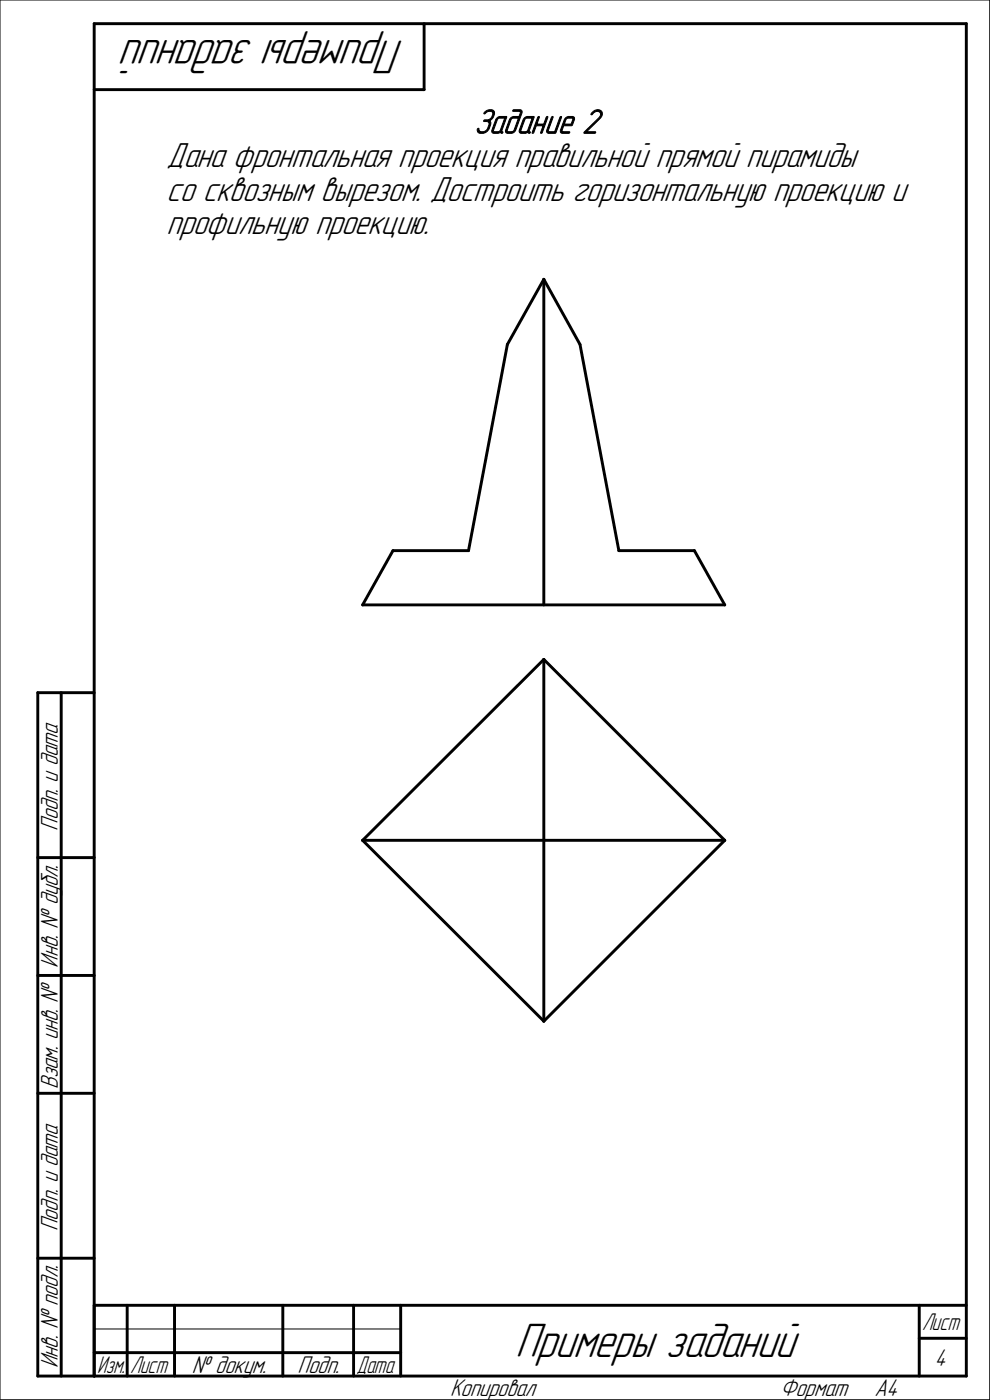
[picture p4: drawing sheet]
<svg xmlns="http://www.w3.org/2000/svg" width="210mm" height="297mm" viewBox="0 0 210 297" stroke-linecap="round" stroke-linejoin="round" font-family="sans-serif">
<g fill="none" stroke="#000" stroke-width=".62">
<path d="M20 5v287zM20 5h185zM20 19h70zM90 5v14zM205 5v287zM115.4 59.3l-7.8 13.8zM115.4 59.3v69.1zM115.4 59.3l7.6 13.8zM107.6 73.1l-8.2 43.7zM123 73.1l8.3 43.7zM83.4 116.8h16zM83.4 116.8l-6.5 11.6z"/>
<path d="M131.3 116.8h16zM147.3 116.8l6.5 11.6zM76.9 128.4h76.9zM115.4 139.9l38.4 38.4zM115.4 139.9v76.8zM8 147v145zM8 147h12zM13 147v145zM76.9 178.3l38.5-38.4zM76.9 178.3l38.5 38.4zM76.9 178.3h76.9zM8 182h12z"/>
<path d="M8 207h12zM115.4 216.7l38.4-38.4zM8 232h12zM8 267h12zM20 277h185zM20 277v15zM27 277v15zM37 277v15zM60 277v15zM75 277v15zM85 277v15zM195 277v15z"/>
<path d="M8 292h12zM20 292h185zM20 287h7zM27 287h10zM37 287h23zM60 287h15zM75 287h10zM195 284h10z"/>
</g>
<g fill="#fff" stroke="#fff" stroke-width=".21">
<path d="M100.6 22.8h27.9zM100.6 22.9h27.9zM100.6 22.9h27.9zM100.6 23h27.9zM100.6 23h27.9zM100.6 23.1h27.9zM100.6 23.1h27.9zM100.6 23.2h27.9zM100.6 23.3h27.9zM100.6 23.3h27.9zM100.6 23.4h27.9zM100.6 23.4h27.9zM100.6 23.5h27.9zM100.6 23.5h27.9zM100.6 23.6h27.9zM100.6 23.7h27.9zM100.6 23.7h27.9zM100.6 23.8h27.9zM100.6 23.8h27.9zM100.6 23.9h27.9zM100.6 23.9h27.9zM100.6 24h27.9zM100.6 24h27.9zM100.6 24.1h27.9zM100.6 24.2h27.9zM100.6 24.2h27.9zM100.6 24.3h27.9zM100.6 24.3h27.9zM100.6 24.4h27.9zM100.6 24.4h27.9zM100.6 24.5h27.9zM100.6 24.6h27.9zM100.6 24.6h27.9zM100.6 24.7h27.9zM100.6 24.7h27.9zM100.6 24.8h27.9zM100.6 24.8h27.9zM100.6 24.9h27.9zM100.6 24.9h27.9zM100.6 25h27.9zM100.6 25.1h27.9zM100.6 25.1h27.9zM100.6 25.2h27.9zM100.6 25.2h27.9zM100.6 25.3h27.9zM100.6 25.3h27.9zM100.6 25.4h27.9zM100.6 25.5h27.9zM100.6 25.5h27.9zM100.6 25.6h27.9zM100.6 25.6h27.9zM100.6 25.7h27.9zM100.6 25.7h27.9zM100.6 25.8h27.9zM100.6 25.9h27.9zM100.6 25.9h27.9zM100.6 26h27.9zM100.6 26h27.9zM100.6 26.1h27.9zM100.6 26.1h27.9zM100.6 26.2h27.9zM100.6 26.2h27.9zM100.6 26.3h27.9zM100.6 26.4h27.9zM100.6 26.4h27.9zM100.6 26.5h27.9zM100.6 26.5h27.9zM100.6 26.6h27.9zM100.6 26.6h27.9zM100.6 26.7h27.9zM100.6 26.8h27.9zM100.6 26.8h27.9zM100.6 26.9h27.9zM100.6 26.9h27.9zM100.6 27h27.9zM100.6 27h27.9zM100.6 27.1h27.9zM100.6 27.1h27.9zM100.6 27.2h27.9zM100.6 27.3h27.9zM100.6 27.3h27.9zM100.6 27.4h27.9zM100.6 27.4h27.9zM100.6 27.5h27.9zM100.6 27.5h27.9zM100.6 27.6h27.9zM100.6 27.7h27.9zM100.6 27.7h27.9zM100.6 27.8h27.9zM100.6 27.8h27.9zM100.6 27.9h27.9zM100.6 27.9h27.9zM100.6 28h27.9zM100.6 28.1h27.9zM100.6 28.1h27.9zM100.6 28.2h27.9zM100.6 28.2h27.9zM100.6 28.3h27.9zM100.6 28.3h27.9zM100.6 28.4h27.9zM100.6 28.4h27.9zM100.6 28.5h27.9zM100.6 28.6h27.9zM100.6 28.6h27.9zM100.6 28.7h27.9zM100.6 28.7h27.9zM100.6 28.8h27.9zM100.6 28.8h27.9zM100.6 28.9h27.9zM100.6 29h27.9zM100.6 29h27.9zM100.6 29.1h27.9zM100.6 29.1h27.9zM100.6 29.2h27.9zM100.6 29.2h27.9zM100.6 29.3h27.9zM100.6 29.4h27.9zM100.6 29.4h27.9zM100.6 29.5h27.9zM100.6 29.5h27.9zM100.6 29.6h27.9zM100.6 29.6h27.9zM100.6 29.7h27.9zM100.6 29.7h27.9z"/>
<path d="M35.3 29.8h149.9zM35.3 29.9h149.9zM35.3 29.9h149.9zM35.3 30h149.9zM35.3 30h149.9zM35.3 30.1h149.9zM35.3 30.1h149.9zM35.3 30.2h149.9zM35.3 30.3h149.9zM35.3 30.3h149.9zM35.3 30.4h149.9zM35.3 30.4h149.9zM35.3 30.5h149.9zM35.3 30.5h149.9zM35.3 30.6h149.9zM35.3 30.6h149.9zM35.3 30.7h149.9zM35.3 30.8h149.9zM35.3 30.8h149.9zM35.3 30.9h149.9zM35.3 30.9h149.9zM35.3 31h149.9zM35.3 31h149.9zM35.3 31.1h149.9zM35.3 31.2h149.9zM35.3 31.2h149.9zM35.3 31.3h149.9zM35.3 31.3h149.9zM35.3 31.4h149.9zM35.3 31.4h149.9zM35.3 31.5h149.9zM35.3 31.6h149.9zM35.3 31.6h149.9zM35.3 31.7h149.9zM35.3 31.7h149.9zM35.3 31.8h149.9zM35.3 31.8h149.9zM35.3 31.9h149.9zM35.3 31.9h149.9zM35.3 32h149.9zM35.3 32.1h149.9zM35.3 32.1h149.9zM35.3 32.2h149.9zM35.3 32.2h149.9zM35.3 32.3h149.9zM35.3 32.3h149.9zM35.3 32.4h149.9zM35.3 32.5h149.9zM35.3 32.5h149.9zM35.3 32.6h149.9zM35.3 32.6h149.9zM35.3 32.7h149.9zM35.3 32.7h149.9zM35.3 32.8h149.9zM35.3 32.9h149.9zM35.3 32.9h149.9zM35.3 33h149.9zM35.3 33h149.9zM35.3 33.1h149.9zM35.3 33.1h149.9zM35.3 33.2h149.9zM35.3 33.2h149.9zM35.3 33.3h149.9zM35.3 33.4h149.9zM35.3 33.4h149.9zM35.3 33.5h149.9zM35.3 33.5h149.9zM35.3 33.6h149.9zM35.3 33.6h149.9zM35.3 33.7h149.9zM35.3 33.8h149.9zM35.3 33.8h149.9zM35.3 33.9h149.9zM35.3 33.9h149.9zM35.3 34h149.9zM35.3 34h149.9zM35.3 34.1h149.9zM35.3 34.1h149.9zM35.3 34.2h149.9zM35.3 34.3h149.9zM35.3 34.3h149.9zM35.3 34.4h149.9zM35.3 34.4h149.9zM35.3 34.5h149.9zM35.3 34.5h149.9zM35.3 34.6h149.9zM35.3 34.7h149.9zM35.3 34.7h149.9zM35.3 34.8h149.9zM35.3 34.8h149.9zM35.3 34.9h149.9zM35.3 34.9h149.9zM35.3 35h149.9zM35.3 35.1h149.9zM35.3 35.1h149.9zM35.3 35.2h149.9zM35.3 35.2h149.9zM35.3 35.3h149.9zM35.3 35.3h149.9zM35.3 35.4h149.9zM35.3 35.4h149.9zM35.3 35.5h149.9zM35.3 35.6h149.9zM35.3 35.6h149.9zM35.3 35.7h149.9zM35.3 35.7h149.9zM35.3 35.8h149.9zM35.3 35.8h149.9zM35.3 35.9h149.9zM35.3 36h149.9zM35.3 36h149.9zM35.3 36.1h149.9zM35.3 36.1h149.9zM35.3 36.2h149.9zM35.3 36.2h149.9zM35.3 36.3h149.9zM35.3 36.4h149.9zM35.3 36.4h149.9zM35.3 36.5h149.9zM35.3 36.5h149.9zM35.3 36.6h149.9zM35.3 36.6h149.9zM35.3 36.7h149.9zM35.3 36.7h149.9zM35.3 36.8h149.9zM35.3 36.9h149.9zM35.3 36.9h149.9z"/>
<path d="M35.3 37h158.4zM35.3 37h158.4zM35.3 37.1h158.4zM35.3 37.1h158.4zM35.3 37.2h158.4zM35.3 37.3h158.4zM35.3 37.3h158.4zM35.3 37.4h158.4zM35.3 37.4h158.4zM35.3 37.5h158.4zM35.3 37.5h158.4zM35.3 37.6h158.4zM35.3 37.6h158.4zM35.3 37.7h158.4zM35.3 37.8h158.4zM35.3 37.8h158.4zM35.3 37.9h158.4zM35.3 37.9h158.4zM35.3 38h158.4zM35.3 38h158.4zM35.3 38.1h158.4zM35.3 38.2h158.4zM35.3 38.2h158.4zM35.3 38.3h158.4zM35.3 38.3h158.4zM35.3 38.4h158.4zM35.3 38.4h158.4zM35.3 38.5h158.4zM35.3 38.6h158.4zM35.3 38.6h158.4zM35.3 38.7h158.4zM35.3 38.7h158.4zM35.3 38.8h158.4zM35.3 38.8h158.4zM35.3 38.9h158.4zM35.3 38.9h158.4zM35.3 39h158.4zM35.3 39.1h158.4zM35.3 39.1h158.4zM35.3 39.2h158.4zM35.3 39.2h158.4zM35.3 39.3h158.4zM35.3 39.3h158.4zM35.3 39.4h158.4zM35.3 39.5h158.4zM35.3 39.5h158.4zM35.3 39.6h158.4zM35.3 39.6h158.4zM35.3 39.7h158.4zM35.3 39.7h158.4zM35.3 39.8h158.4zM35.3 39.8h158.4zM35.3 39.9h158.4zM35.3 40h158.4zM35.3 40h158.4zM35.3 40.1h158.4zM35.3 40.1h158.4zM35.3 40.2h158.4zM35.3 40.2h158.4zM35.3 40.3h158.4zM35.3 40.4h158.4zM35.3 40.4h158.4zM35.3 40.5h158.4zM35.3 40.5h158.4zM35.3 40.6h158.4zM35.3 40.6h158.4zM35.3 40.7h158.4zM35.3 40.8h158.4zM35.3 40.8h158.4zM35.3 40.9h158.4zM35.3 40.9h158.4zM35.3 41h158.4zM35.3 41h158.4zM35.3 41.1h158.4zM35.3 41.1h158.4zM35.3 41.2h158.4zM35.3 41.3h158.4zM35.3 41.3h158.4zM35.3 41.4h158.4zM35.3 41.4h158.4zM35.3 41.5h158.4zM35.3 41.5h158.4zM35.3 41.6h158.4zM35.3 41.7h158.4zM35.3 41.7h158.4zM35.3 41.8h158.4zM35.3 41.8h158.4zM35.3 41.9h158.4zM35.3 41.9h158.4zM35.3 42h158.4zM35.3 42.1h158.4zM35.3 42.1h158.4zM35.3 42.2h158.4zM35.3 42.2h158.4zM35.3 42.3h158.4zM35.3 42.3h158.4zM35.3 42.4h158.4zM35.3 42.4h158.4zM35.3 42.5h158.4zM35.3 42.6h158.4zM35.3 42.6h158.4zM35.3 42.7h158.4zM35.3 42.7h158.4zM35.3 42.8h158.4zM35.3 42.8h158.4zM35.3 42.9h158.4zM35.3 43h158.4zM35.3 43h158.4zM35.3 43.1h158.4zM35.3 43.1h158.4zM35.3 43.2h158.4zM35.3 43.2h158.4zM35.3 43.3h158.4zM35.3 43.3h158.4zM35.3 43.4h158.4zM35.3 43.5h158.4zM35.3 43.5h158.4zM35.3 43.6h158.4zM35.3 43.6h158.4zM35.3 43.7h158.4zM35.3 43.7h158.4zM35.3 43.8h158.4zM35.3 43.9h158.4zM35.3 43.9h158.4zM35.3 44h158.4zM35.3 44h158.4z"/>
<path d="M35.3 44.1h55.5zM35.3 44.1h55.5zM35.3 44.2h55.5zM35.3 44.3h55.5zM35.3 44.3h55.5zM35.3 44.4h55.5zM35.3 44.4h55.5zM35.3 44.5h55.5zM35.3 44.5h55.5zM35.3 44.6h55.5zM35.3 44.6h55.5zM35.3 44.7h55.5zM35.3 44.8h55.5zM35.3 44.8h55.5zM35.3 44.9h55.5zM35.3 44.9h55.5zM35.3 45h55.5zM35.3 45h55.5zM35.3 45.1h55.5zM35.3 45.2h55.5zM35.3 45.2h55.5zM35.3 45.3h55.5zM35.3 45.3h55.5zM35.3 45.4h55.5zM35.3 45.4h55.5zM35.3 45.5h55.5zM35.3 45.6h55.5zM35.3 45.6h55.5zM35.3 45.7h55.5zM35.3 45.7h55.5zM35.3 45.8h55.5zM35.3 45.8h55.5zM35.3 45.9h55.5zM35.3 45.9h55.5zM35.3 46h55.5zM35.3 46.1h55.5zM35.3 46.1h55.5zM35.3 46.2h55.5zM35.3 46.2h55.5zM35.3 46.3h55.5zM35.3 46.3h55.5zM35.3 46.4h55.5zM35.3 46.5h55.5zM35.3 46.5h55.5zM35.3 46.6h55.5zM35.3 46.6h55.5zM35.3 46.7h55.5zM35.3 46.7h55.5zM35.3 46.8h55.5zM35.3 46.8h55.5zM35.3 46.9h55.5zM35.3 47h55.5zM35.3 47h55.5zM35.3 47.1h55.5zM35.3 47.1h55.5zM35.3 47.2h55.5zM35.3 47.2h55.5zM35.3 47.3h55.5zM35.3 47.4h55.5zM35.3 47.4h55.5zM35.3 47.5h55.5zM35.3 47.5h55.5zM35.3 47.6h55.5zM35.3 47.6h55.5zM35.3 47.7h55.5zM35.3 47.8h55.5zM35.3 47.8h55.5zM35.3 47.9h55.5zM35.3 47.9h55.5zM35.3 48h55.5zM35.3 48h55.5zM35.3 48.1h55.5zM35.3 48.1h55.5zM35.3 48.2h55.5zM35.3 48.3h55.5zM35.3 48.3h55.5zM35.3 48.4h55.5zM35.3 48.4h55.5zM35.3 48.5h55.5zM35.3 48.5h55.5zM35.3 48.6h55.5zM35.3 48.7h55.5zM35.3 48.7h55.5zM35.3 48.8h55.5zM35.3 48.8h55.5zM35.3 48.9h55.5zM35.3 48.9h55.5zM35.3 49h55.5zM35.3 49.1h55.5zM35.3 49.1h55.5zM35.3 49.2h55.5zM35.3 49.2h55.5zM35.3 49.3h55.5zM35.3 49.3h55.5zM35.3 49.4h55.5zM35.3 49.4h55.5zM35.3 49.5h55.5zM35.3 49.6h55.5zM35.3 49.6h55.5zM35.3 49.7h55.5zM35.3 49.7h55.5zM35.3 49.8h55.5zM35.3 49.8h55.5zM35.3 49.9h55.5zM35.3 50h55.5zM35.3 50h55.5zM35.3 50.1h55.5zM35.3 50.1h55.5zM35.3 50.2h55.5zM35.3 50.2h55.5zM35.3 50.3h55.5zM35.3 50.3h55.5zM35.3 50.4h55.5zM35.3 50.5h55.5zM35.3 50.5h55.5zM35.3 50.6h55.5zM35.3 50.6h55.5zM35.3 50.7h55.5zM35.3 50.7h55.5zM35.3 50.8h55.5zM35.3 50.9h55.5zM35.3 50.9h55.5zM35.3 51h55.5zM35.3 51h55.5zM35.3 51.1h55.5zM35.3 51.1h55.5z"/>
</g>
<path d="M0 0v297zM0 0h210zM210 0v297zM0 297h210zM20 282h65z" fill="none" stroke="#000" stroke-width=".21"/>
<g font-size="10.9">
<text x="85.7" y="8.5" transform="rotate(-180 85.7 8.5)">Примеры заданий</text>
<text x="109.3" y="288">Примеры заданий</text>
</g>
<g font-size="7.8">
<text x="100.6" y="28.3">Задание 2</text>
<text x="35.3" y="35.4">Дана фронтальная проекция правильной прямой пирамиды</text>
<text x="35.3" y="42.5">со сквозным вырезом. Достроить горизонтальную проекцию и</text>
<text x="35.3" y="49.7">профильную проекцию.</text>
</g>
<g font-size="5.5">
<text x="12.3" y="176.2" transform="rotate(-90 12.3 176.2)">Подп. и дата</text>
<text x="12.3" y="205.3" transform="rotate(-90 12.3 205.3)">Инв. № дубл.</text>
<text x="12.3" y="231.1" transform="rotate(-90 12.3 231.1)">Взам. инв. №</text>
<text x="12.3" y="261.2" transform="rotate(-90 12.3 261.2)">Подп. и дата</text>
<text x="12.3" y="290.3" transform="rotate(-90 12.3 290.3)">Инв. № подл.</text>
<text x="40.7" y="291.3">№ докум.</text>
<text x="63.1" y="291.3">Подп.</text>
<text x="198.3" y="289.8">4</text>
<text x="95.5" y="296.3">Копировал</text>
<text x="165.5" y="296.3">Формат</text>
<text x="185.5" y="296.3">A4</text>
</g>
<g font-size="5.4">
<text x="195.6" y="282.3">Лист</text>
<text x="20.6" y="291.3">Изм.</text>
<text x="27.6" y="291.3">Лист</text>
<text x="75.6" y="291.3">Дата</text>
</g>
</svg>
